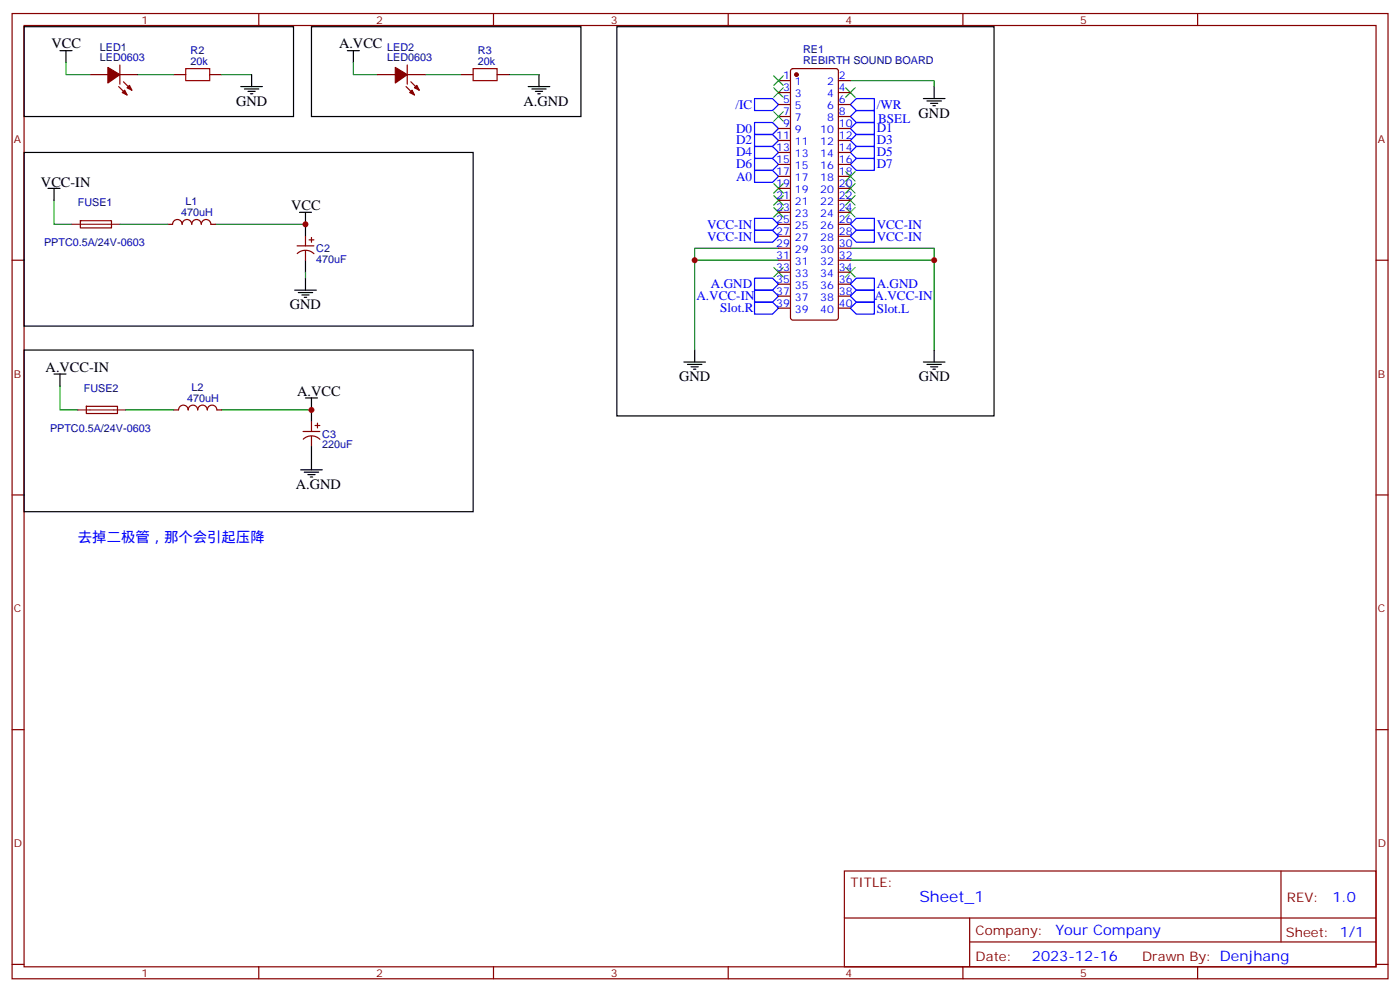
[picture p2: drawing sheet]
<svg xmlns="http://www.w3.org/2000/svg" width="412mm" height="292mm" viewBox="0 0 412 292" stroke-linecap="round" stroke-linejoin="round" font-family="sans-serif">
<g fill="none" stroke="#870000" stroke-width=".35">
<path d="M3.6 4h405.3v284.3h-405.3zM7.1 7.5h398.3v277.3h-398.3zM35.3 19.2v5.6M76.2 4v3.5M120 19.2v5.6M145.4 4v3.5M214.5 4v3.5M283.7 4v3.5M352.8 4v3.5M26.5 22h5.3M35 25.5l2.4 2.5M35.3 22h5.3"/>
<path d="M36.4 24.1l2.4 2.5M51.2 22h3.5M61.8 22h3.5M111.2 22h5.3M119.6 25.5l2.5 2.5M120 22h5.3M121 24.1l2.5 2.5M135.9 22h3.5M146.4 22h3.6M229.3 23.7h3.6M229.3 27.3h3.6M229.3 30.8h3.6"/>
<path d="M229.3 34.3h3.6M229.3 37.9h3.6M233.1 20.4l.5-.2h12.7l.5 .2 .2 .5v72.7l-.3 .5-.4 .2h-12.7l-.5-.2-.2-.5v-72.7zM247 23.7h3.5M247 27.3h3.5M247 30.8h3.5M247 34.3h3.5M247 37.9h3.5M229.3 41.4h3.6M229.3 44.9h3.6M229.3 48.4h3.6M229.3 52h3.6"/>
<path d="M229.3 55.5h3.6M229.3 59h3.6M247 41.4h3.5M247 44.9h3.5M247 48.4h3.5M247 52h3.5M247 55.5h3.5M247 59h3.5M3.6 76.7h3.5M23.7 65h9.1v2.1h-9.1zM49.4 66.1h1.4a1.41 1.41 0 0 1 1.5-1.4 1.41 1.41 0 0 1 1.4 1.4 1.41 1.41 0 0 1 1.4-1.4 1.41 1.41 0 0 1 1.4 1.4 1.41 1.41 0 0 1 1.4-1.4 1.41 1.41 0 0 1 1.4 1.4 1.41 1.41 0 0 1 1.4-1.4 1.41 1.41 0 0 1 1.4 1.4h1.4M87.5 72.4h5"/>
<path d="M87.6 74.7a3.5 3.5 0 0 1 4.9 0M90 69.6v2.8M90 73.8v2.9M91.1 70.7h1.4M91.8 70v1.4M229.3 76.7h3.6M229.3 73.1h3.6M229.3 69.6h3.6M229.3 66.1h3.6M229.3 62.5h3.6M247 76.7h3.5M247 73.1h3.5"/>
<path d="M247 69.6h3.5M247 66.1h3.5M247 62.5h3.5M405.4 76.7h3.5M229.3 90.8h3.6M229.3 87.2h3.6M229.3 83.7h3.6M229.3 80.2h3.6M247 90.8h3.5M247 87.2h3.5M247 83.7h3.5M247 80.2h3.5"/>
<path d="M25.4 119.7h9.2v2.1h-9.1zM51.2 120.8l1.4-.1a1.41 1.41 0 0 1 1.4-1.4 1.41 1.41 0 0 1 1.4 1.5 1.41 1.41 0 0 1 1.4-1.5 1.41 1.41 0 0 1 1.4 1.5 1.41 1.41 0 0 1 1.5-1.5 1.41 1.41 0 0 1 1.4 1.5 1.41 1.41 0 0 1 1.4-1.5 1.41 1.41 0 0 1 1.4 1.5h1.4M89.3 127.1h4.9M89.3 129.4a3.5 3.5 0 0 1 4.9 0M91.8 124.3v2.8M91.8 128.5v2.8M92.8 125.3h1.4M93.5 124.6v1.4M3.6 145.8h3.5M405.4 145.8h3.5M3.6 214.9h3.5M405.4 214.9h3.5"/>
<path d="M248.7 256.6h156.7v28.2h-156.7zM377.4 256.6v20.9M248.8 270.4h156.4M285.7 277.5h119.5M285.7 270.4v14.1M3.6 284.1h3.5M76.2 284.8v3.5M145.4 284.8v3.5M214.5 284.8v3.5M283.7 284.8v3.5M352.8 284.8v3.5M405.4 284.1h3.5"/>
</g>
<g fill="none" stroke="#00f" stroke-width=".35">
<path d="M222.3 29h5.3l1.7 1.8-1.7 1.8h-5.3zM222.3 36.1h5.3l1.7 1.8-1.7 1.7h-5.3zM222.3 39.6h5.3l1.7 1.8-1.7 1.7h-5.3zM252.3 32.6h5.3v3.5h-5.3l-1.8-1.8zM252.3 29h5.3v3.6h-5.3l-1.8-1.8zM252.3 36.1h5.3v3.5h-5.3l-1.8-1.7zM252.3 39.6h5.3v3.5h-5.3l-1.8-1.7zM222.3 43.1h5.3l1.7 1.8-1.7 1.8h-5.3zM222.3 46.7h5.3l1.7 1.7-1.7 1.8h-5.3zM222.3 50.2h5.3l1.7 1.8-1.7 1.7h-5.3zM252.3 43.1h5.3v3.6h-5.3l-1.8-1.8zM252.3 46.7h5.3v3.5h-5.3l-1.8-1.8z"/>
<path d="M222.3 64.3h5.3l1.7 1.8-1.7 1.7h-5.3zM222.3 67.8h5.3l1.7 1.8-1.7 1.8h-5.3zM252.3 64.3h5.3v3.5h-5.3l-1.8-1.7zM252.3 67.8h5.3v3.6h-5.3l-1.8-1.8zM222.3 82h5.3l1.7 1.7-1.7 1.8h-5.3zM222.3 85.5h5.3l1.7 1.7-1.7 1.8h-5.3zM222.3 89h5.3l1.7 1.8-1.7 1.7h-5.3zM250.5 90.8l1.8-1.8h5.3v3.5h-5.3zM250.5 87.2l1.8-1.7h5.3v3.5h-5.3zM252.3 82h5.3v3.5h-5.3l-1.8-1.8z"/>
</g>
<g fill="none" stroke="#000" stroke-width=".35">
<path d="M7.1 7.9h79.4v26.4h-79.4zM17.7 14.9h3.5M19.4 14.9v3.6M91.8 7.9h79.3v26.4h-79.3zM102.3 14.9h3.6M104.1 14.9v3.6M181.7 7.9h111.1v114.6h-111.1zM70.9 25.5h6.4M72 26.2h4.2M73.1 26.9h2.1M73.8 27.6h.7M74.1 22v3.5"/>
<path d="M155.6 25.5h6.4M156.7 26.2h4.2M157.7 26.9h2.1M158.4 27.6h.7M158.8 22v3.5M272 29h6.4M273.1 29.7h4.2M274.1 30.4h2.2M274.8 31.2h.8M275.2 25.5v3.5M7.1 44.9h132.3v51.2h-132.3zM14.1 55.5h3.6"/>
<path d="M15.9 55.5v3.5M88.2 62.5h3.6M90 62.5v7.1M90 76.7v3.5M86.8 85.5h6.4M87.9 86.2h4.2M88.9 86.9h2.2M89.6 87.6h.7M90 82v3.5M7.1 103.1h132.3v47.6h-132.3zM15.9 110.2h3.5M17.7 110.2v3.5"/>
<path d="M90 117.2h3.5M91.8 117.2v7.1M201.5 106.6h6.3M202.5 107.4h4.3M203.6 108.1h2.1M204.3 108.8h.7M204.6 103.1v3.5M272 106.6h6.4M273.1 107.4h4.2M274.1 108.1h2.2M274.8 108.8h.8M275.2 103.1v3.5"/>
<path d="M88.6 138.4h6.3M89.6 139.1h4.3M90.7 139.8h2.1M91.8 131.3v7.1M91.4 140.5h.7"/>
</g>
<g fill="none" stroke="#008700" stroke-width=".35">
<path d="M19.4 18.5v3.5h7.1M104.1 18.5v3.5h7.1M40.6 22h10.6M65.3 22h8.8M125.3 22h10.6M150 22h8.8M250.5 23.7h24.7v1.8M15.9 59v7.1h5.3M35.3 66.1h14.1M63.5 66.1h26.5M204.6 76.7h24.7M229.3 73.1h-24.7v30"/>
<path d="M250.5 76.7h24.7M250.5 73.1h24.7v30M90 80.2v1.8M17.7 113.7v7.1h5.3M37.1 120.8h14.1M65.3 120.8h26.5"/>
</g>
<path d="M54.7 20.2h7.1v3.5h-7.1zM139.4 20.2h7v3.5h-7z" fill="none" stroke="#a10000" stroke-width=".35"/>
<g fill="#870000" stroke="#870000" stroke-width=".35">
<path d="M116.5 19.9l3.5 2.1-3.5 2.4z"/>
<path d="M121.4 26.6l.7 1.4-1.4-.7z"/>
<path d="M122.1 25.9l.7-.7 .7 1.4z"/>
<path d="M31.8 19.9l3.5 2.1-3.5 2.4z"/>
<path d="M36.7 26.6l.7 1.4-1.4-.7z"/>
<path d="M37.4 25.9l.7-.7 .7 1.4z"/>
<circle cx="234.6" cy="22" r=".53"/>
</g>
<g fill="none" stroke="#3c3" stroke-width=".35">
<path d="M227.9 25.9l2.9 2.8M227.9 32.9l2.9 2.8M227.9 22.3l2.9 2.9M230.8 25.9l-2.9 2.8M230.8 32.9l-2.9 2.8M230.8 22.3l-2.9 2.9M249.1 25.9l2.8 2.8M251.9 25.9l-2.8 2.8M227.9 54.1l2.9 2.8M227.9 57.6l2.9 2.8M230.8 54.1l-2.9 2.8M230.8 57.6l-2.9 2.8"/>
<path d="M249.1 54.1l2.8 2.8M249.1 57.6l2.8 2.8M249.1 50.6l2.8 2.8M251.9 54.1l-2.8 2.8M251.9 57.6l-2.8 2.8M251.9 50.6l-2.8 2.8M227.9 78.8l2.9 2.8M227.9 61.1l2.9 2.9M230.8 78.8l-2.9 2.8M230.8 61.1l-2.9 2.9M249.1 78.8l2.8 2.8M249.1 61.1l2.8 2.9"/>
<path d="M251.9 78.8l-2.8 2.8M251.9 61.1l-2.8 2.9"/>
</g>
<path d="M21.2 66.1h14.1M23 120.8h14.1" fill="none" stroke="#8c2424" stroke-width=".35"/>
<g fill="#c00">
<circle cx="204.6" cy="76.7" r=".88"/>
<circle cx="275.2" cy="76.7" r=".88"/>
<circle cx="91.8" cy="120.8" r=".88"/>
<circle cx="90" cy="66.1" r=".88"/>
</g>
<text font-size="4.6" fill="#00f" x="270.8" y="265.6">Sheet_1</text>
<g font-size="4.2">
<text x="15.2" y="14.2">VCC</text>
<text x="99.9" y="14.2">A.VCC</text>
<text x="69.5" y="31.2">GND</text>
<text x="154.2" y="31.2">A.GND</text>
<text x="270.6" y="34.7">GND</text>
<text x="12.1" y="55.1">VCC-IN</text>
<text x="85.8" y="61.8">VCC</text>
<text x="85.4" y="91.1">GND</text>
<text x="13.4" y="109.5">A.VCC-IN</text>
<text x="200.1" y="112.3">GND</text>
<text x="270.6" y="112.3">GND</text>
<text x="87.5" y="116.5">A.VCC</text>
<text x="87.2" y="144">A.GND</text>
</g>
<g font-size="4.2" fill="#00f">
<text x="23" y="159.6">去掉二极管，那个会引起压降</text>
<text x="392.5" y="265.8">1.0</text>
<text x="310.9" y="275.4">Your Company</text>
<text x="304" y="283.2">2023-12-16</text>
</g>
<g font-size="3.9" fill="#00f">
<text x="216.7" y="32">/IC</text>
<text x="258.3" y="32">/WR</text>
<text x="216.8" y="39.1">D0</text>
<text x="258.3" y="39">D1</text>
<text x="258.7" y="36.1">BSEL</text>
<text x="216.8" y="42.5">D2</text>
<text x="216.8" y="46.1">D4</text>
<text x="258.3" y="42.5">D3</text>
<text x="258.3" y="46.1">D5</text>
<text x="216.8" y="49.6">D6</text>
<text x="216.8" y="53.2">A0</text>
<text x="258.3" y="49.6">D7</text>
<text x="208.3" y="67.3">VCC-IN</text>
<text x="208.3" y="70.9">VCC-IN</text>
<text x="258.3" y="67.3">VCC-IN</text>
<text x="258.3" y="70.9">VCC-IN</text>
<text x="205.2" y="88.5">A.VCC-IN</text>
<text x="209.4" y="85">A.GND</text>
<text x="257.7" y="88.5">A.VCC-IN</text>
<text x="258.3" y="85">A.GND</text>
<text x="212.2" y="92">Slot.R</text>
<text x="258.3" y="92.1">Slot.L</text>
</g>
<g font-size="3.9" fill="#800">
<text x="250.5" y="261.2">TITLE:</text>
<text x="379.1" y="265.8">REV:</text>
<text x="287.4" y="275.4">Company:</text>
<text x="378.8" y="276">Sheet: 1/1</text>
<text x="287.4" y="283">Date:</text>
<text x="336.5" y="283.1">Drawn By: Denjhang</text>
</g>
<g font-size="3.2" fill="#800">
<text x="41.7" y="7">1</text>
<text x="110.8" y="7">2</text>
<text x="180" y="7">3</text>
<text x="249.1" y="7">4</text>
<text x="318.2" y="7">5</text>
<text x="4.1" y="42.1">A</text>
<text x="405.9" y="42.1">A</text>
<text x="4.1" y="111.2">B</text>
<text x="405.9" y="111.2">B</text>
<text x="4.1" y="180.4">C</text>
<text x="405.9" y="180.4">C</text>
<text x="4.1" y="249.5">D</text>
<text x="405.9" y="249.5">D</text>
<text x="41.7" y="287.8">1</text>
<text x="110.8" y="287.8">2</text>
<text x="180" y="287.8">3</text>
<text x="249.1" y="287.8">4</text>
<text x="318.2" y="287.8">5</text>
</g>
<g font-size="3.2" fill="#000080">
<text x="29.4" y="14.9">LED1</text>
<text x="56.1" y="16">R2</text>
<text x="114.1" y="14.9">LED2</text>
<text x="140.8" y="16">R3</text>
<text x="236.6" y="15.7">RE1</text>
<text x="29.4" y="18.1">LED0603</text>
<text x="56.1" y="19.2">20k</text>
<text x="114.1" y="18.1">LED0603</text>
<text x="140.8" y="19.2">20k</text>
<text x="236.6" y="18.7">REBIRTH SOUND BOARD</text>
<text x="23" y="60.8">FUSE1</text>
<text x="53.4" y="63.7">470uH</text>
<text x="54.6" y="60.4">L1</text>
<text x="13" y="72.5">PPTC0.5A/24V-0603</text>
<text x="93.2" y="77.4">470uF</text>
<text x="93.2" y="74.3">C2</text>
<text x="24.7" y="115.5">FUSE2</text>
<text x="55.2" y="118.4">470uH</text>
<text x="56.4" y="115.1">L2</text>
<text x="14.7" y="127.2">PPTC0.5A/24V-0603</text>
<text x="94.9" y="128.9">C3</text>
<text x="94.9" y="132.1">220uF</text>
</g>
<g font-size="3.2" fill="#00f">
<text x="230.7" y="23.4">1</text>
<text x="247.2" y="23.4">2</text>
<text x="230.7" y="26.9">3</text>
<text x="234.2" y="25.2">1</text>
<text x="234.2" y="28.7">3</text>
<text x="243.7" y="28.7">4</text>
<text x="243.7" y="25.2">2</text>
<text x="247.2" y="26.9">4</text>
<text x="230.7" y="30.4">5</text>
<text x="230.7" y="34">7</text>
<text x="234.2" y="32.2">5</text>
<text x="234.2" y="35.7">7</text>
<text x="243.7" y="35.7">8</text>
<text x="243.7" y="32.2">6</text>
<text x="247.2" y="34">8</text>
<text x="247.2" y="30.4">6</text>
<text x="228.7" y="41">11</text>
<text x="230.7" y="37.5">9</text>
<text x="234.2" y="39.3">9</text>
<text x="241.6" y="39.3">10</text>
<text x="247.2" y="41">12</text>
<text x="247.2" y="37.5">10</text>
<text x="228.7" y="44.6">13</text>
<text x="234.2" y="42.8">11</text>
<text x="234.2" y="46.3">13</text>
<text x="241.6" y="46.3">14</text>
<text x="241.6" y="42.8">12</text>
<text x="247.2" y="44.6">14</text>
<text x="228.7" y="48.1">15</text>
<text x="228.7" y="51.6">17</text>
<text x="234.2" y="49.8">15</text>
<text x="234.2" y="53.4">17</text>
<text x="241.6" y="53.4">18</text>
<text x="241.6" y="49.8">16</text>
<text x="247.2" y="51.6">18</text>
<text x="247.2" y="48.1">16</text>
<text x="228.7" y="55.1">19</text>
<text x="228.7" y="58.7">21</text>
<text x="234.2" y="56.9">19</text>
<text x="241.6" y="56.9">20</text>
<text x="247.2" y="58.7">22</text>
<text x="247.2" y="55.1">20</text>
<text x="228.7" y="62.2">23</text>
<text x="228.7" y="65.7">25</text>
<text x="234.2" y="60.4">21</text>
<text x="234.2" y="64">23</text>
<text x="241.6" y="64">24</text>
<text x="241.6" y="60.4">22</text>
<text x="247.2" y="65.7">26</text>
<text x="247.2" y="62.2">24</text>
<text x="228.7" y="69.3">27</text>
<text x="234.2" y="67.5">25</text>
<text x="234.2" y="71">27</text>
<text x="241.6" y="71">28</text>
<text x="241.6" y="67.5">26</text>
<text x="247.2" y="69.3">28</text>
<text x="228.7" y="72.8">29</text>
<text x="228.7" y="76.3">31</text>
<text x="234.2" y="74.5">29</text>
<text x="241.6" y="74.5">30</text>
<text x="247.2" y="76.3">32</text>
<text x="247.2" y="72.8">30</text>
<text x="228.7" y="79.8">33</text>
<text x="228.7" y="83.4">35</text>
<text x="234.2" y="78.1">31</text>
<text x="234.2" y="81.6">33</text>
<text x="241.6" y="81.6">34</text>
<text x="241.6" y="78.1">32</text>
<text x="247.2" y="83.4">36</text>
<text x="247.2" y="79.8">34</text>
<text x="228.7" y="86.9">37</text>
<text x="234.2" y="85.1">35</text>
<text x="234.2" y="88.7">37</text>
<text x="241.6" y="88.7">38</text>
<text x="241.6" y="85.1">36</text>
<text x="247.2" y="86.9">38</text>
<text x="228.7" y="90.4">39</text>
<text x="234.2" y="92.2">39</text>
<text x="241.6" y="92.2">40</text>
<text x="247.2" y="90.4">40</text>
</g>
</svg>
